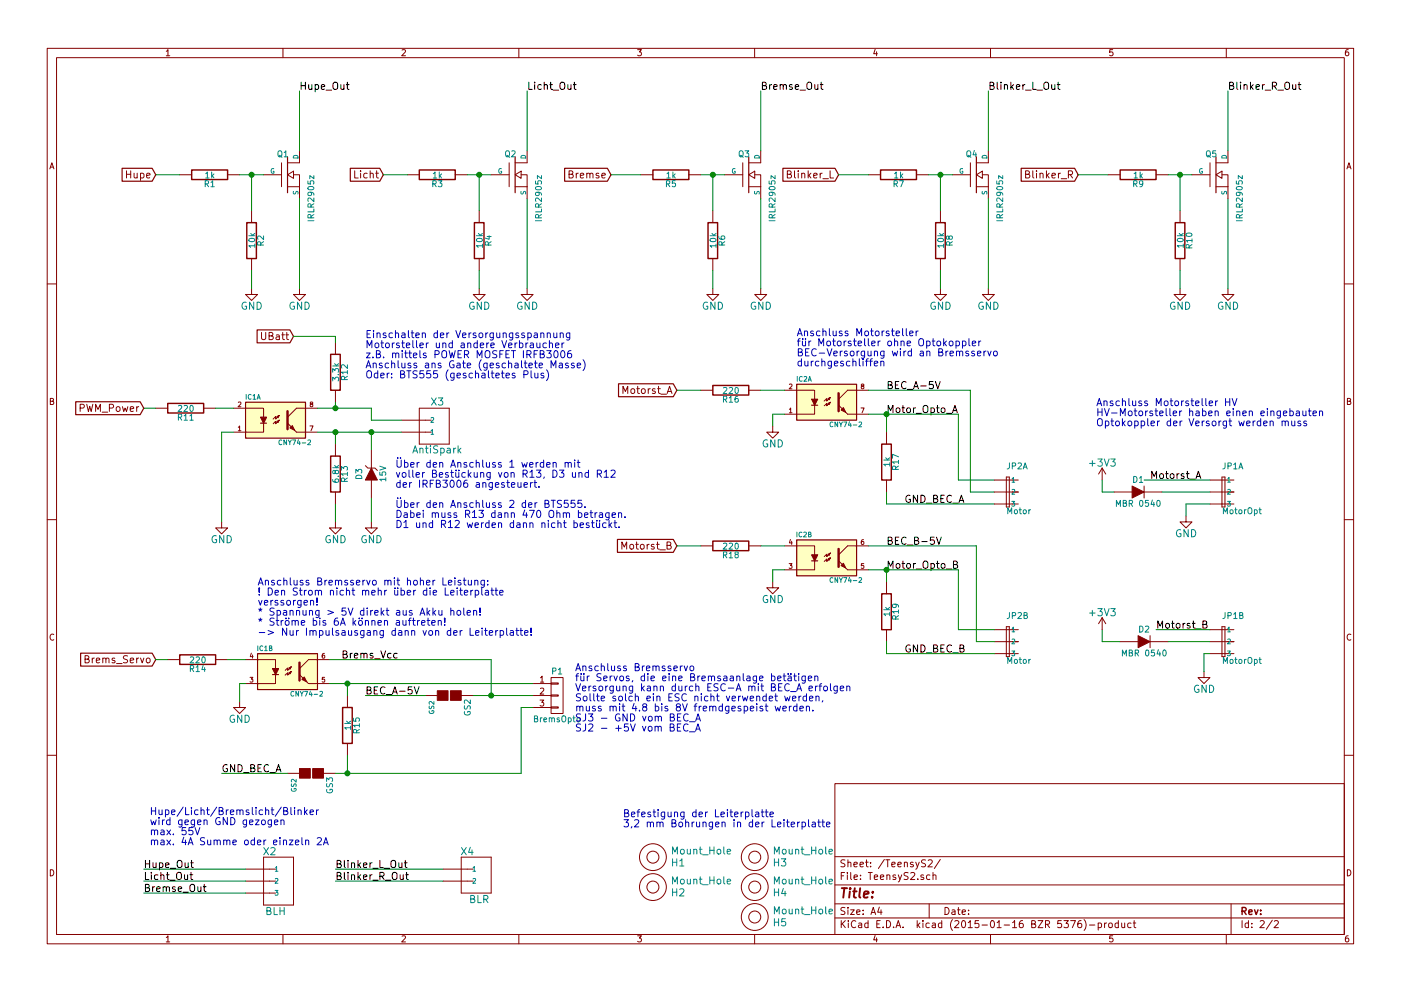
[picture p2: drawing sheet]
EESchema Schematic File Version 2
LIBS:power
LIBS:device
LIBS:transistors
LIBS:conn
LIBS:linear
LIBS:regul
LIBS:74xx
LIBS:cmos4000
LIBS:adc-dac
LIBS:memory
LIBS:xilinx
LIBS:special
LIBS:microcontrollers
LIBS:dsp
LIBS:microchip
LIBS:analog_switches
LIBS:motorola
LIBS:texas
LIBS:intel
LIBS:audio
LIBS:interface
LIBS:digital-audio
LIBS:philips
LIBS:display
LIBS:cypress
LIBS:siliconi
LIBS:opto
LIBS:atmel
LIBS:contrib
LIBS:valves
LIBS:Teensy-cache
EELAYER 25 0
EELAYER END
$Descr A4 11693 8268
encoding utf-8
Sheet 2 2
Title ""
Date ""
Rev ""
Comp ""
Comment1 ""
Comment2 ""
Comment3 ""
Comment4 ""
$EndDescr
$Comp
L MOSFET_N Q1
U 1 1
P 2400 1450
F 0 "Q1" H 2410 1620 50  0000 R CNN
F 1 "IRLR2905z" V 2600 1450 50  0000 R CNN
F 2 "SMD_Packages:DPAK-3_GDS" H 2400 1450 60  0001 C CNN
F 3 "" H 2400 1450 60  0000 C CNN
	1    2400 1450
	1    0    0    -1  
$EndComp
$Comp
L R R1
U 1 1
P 1750 1450
F 0 "R1" V 1830 1450 50  0000 C CNN
F 1 "1k" V 1757 1451 50  0000 C CNN
F 2 "Resistors_SMD:R_1206" V 1680 1450 30  0001 C CNN
F 3 "" H 1750 1450 30  0000 C CNN
	1    1750 1450
	0    1    1    0   
$EndComp
$Comp
L R R2
U 1 1
P 2100 2000
F 0 "R2" V 2180 2000 50  0000 C CNN
F 1 "10k" V 2107 2001 50  0000 C CNN
F 2 "Resistors_SMD:R_1206" V 2030 2000 30  0001 C CNN
F 3 "" H 2100 2000 30  0000 C CNN
	1    2100 2000
	1    0    0    -1  
$EndComp
$Comp
L GND #PWR032
U 1 1
P 2100 2400
F 0 "#PWR032" H 2100 2150 60  0001 C CNN
F 1 "GND" H 2100 2250 60  0000 C CNN
F 2 "" H 2100 2400 60  0000 C CNN
F 3 "" H 2100 2400 60  0000 C CNN
	1    2100 2400
	1    0    0    -1  
$EndComp
$Comp
L GND #PWR033
U 1 1
P 2500 2400
F 0 "#PWR033" H 2500 2150 60  0001 C CNN
F 1 "GND" H 2500 2250 60  0000 C CNN
F 2 "" H 2500 2400 60  0000 C CNN
F 3 "" H 2500 2400 60  0000 C CNN
	1    2500 2400
	1    0    0    -1  
$EndComp
$Comp
L MOSFET_N Q2
U 1 1
P 4300 1450
F 0 "Q2" H 4310 1620 50  0000 R CNN
F 1 "IRLR2905z" V 4500 1450 50  0000 R CNN
F 2 "SMD_Packages:DPAK-3_GDS" H 4300 1450 60  0001 C CNN
F 3 "" H 4300 1450 60  0000 C CNN
	1    4300 1450
	1    0    0    -1  
$EndComp
$Comp
L R R3
U 1 1
P 3650 1450
F 0 "R3" V 3730 1450 50  0000 C CNN
F 1 "1k" V 3657 1451 50  0000 C CNN
F 2 "Resistors_SMD:R_1206" V 3580 1450 30  0001 C CNN
F 3 "" H 3650 1450 30  0000 C CNN
	1    3650 1450
	0    1    1    0   
$EndComp
$Comp
L R R4
U 1 1
P 4000 2000
F 0 "R4" V 4080 2000 50  0000 C CNN
F 1 "10k" V 4007 2001 50  0000 C CNN
F 2 "Resistors_SMD:R_1206" V 3930 2000 30  0001 C CNN
F 3 "" H 4000 2000 30  0000 C CNN
	1    4000 2000
	1    0    0    -1  
$EndComp
$Comp
L GND #PWR034
U 1 1
P 4000 2400
F 0 "#PWR034" H 4000 2150 60  0001 C CNN
F 1 "GND" H 4000 2250 60  0000 C CNN
F 2 "" H 4000 2400 60  0000 C CNN
F 3 "" H 4000 2400 60  0000 C CNN
	1    4000 2400
	1    0    0    -1  
$EndComp
$Comp
L GND #PWR035
U 1 1
P 4400 2400
F 0 "#PWR035" H 4400 2150 60  0001 C CNN
F 1 "GND" H 4400 2250 60  0000 C CNN
F 2 "" H 4400 2400 60  0000 C CNN
F 3 "" H 4400 2400 60  0000 C CNN
	1    4400 2400
	1    0    0    -1  
$EndComp
$Comp
L MOSFET_N Q3
U 1 1
P 6250 1450
F 0 "Q3" H 6260 1620 50  0000 R CNN
F 1 "IRLR2905z" V 6450 1450 50  0000 R CNN
F 2 "SMD_Packages:DPAK-3_GDS" H 6250 1450 60  0001 C CNN
F 3 "" H 6250 1450 60  0000 C CNN
	1    6250 1450
	1    0    0    -1  
$EndComp
$Comp
L R R5
U 1 1
P 5600 1450
F 0 "R5" V 5680 1450 50  0000 C CNN
F 1 "1k" V 5607 1451 50  0000 C CNN
F 2 "Resistors_SMD:R_1206" V 5530 1450 30  0001 C CNN
F 3 "" H 5600 1450 30  0000 C CNN
	1    5600 1450
	0    1    1    0   
$EndComp
$Comp
L R R6
U 1 1
P 5950 2000
F 0 "R6" V 6030 2000 50  0000 C CNN
F 1 "10k" V 5957 2001 50  0000 C CNN
F 2 "Resistors_SMD:R_1206" V 5880 2000 30  0001 C CNN
F 3 "" H 5950 2000 30  0000 C CNN
	1    5950 2000
	1    0    0    -1  
$EndComp
$Comp
L GND #PWR036
U 1 1
P 5950 2400
F 0 "#PWR036" H 5950 2150 60  0001 C CNN
F 1 "GND" H 5950 2250 60  0000 C CNN
F 2 "" H 5950 2400 60  0000 C CNN
F 3 "" H 5950 2400 60  0000 C CNN
	1    5950 2400
	1    0    0    -1  
$EndComp
$Comp
L GND #PWR037
U 1 1
P 6350 2400
F 0 "#PWR037" H 6350 2150 60  0001 C CNN
F 1 "GND" H 6350 2250 60  0000 C CNN
F 2 "" H 6350 2400 60  0000 C CNN
F 3 "" H 6350 2400 60  0000 C CNN
	1    6350 2400
	1    0    0    -1  
$EndComp
$Comp
L MOSFET_N Q4
U 1 1
P 8150 1450
F 0 "Q4" H 8160 1620 50  0000 R CNN
F 1 "IRLR2905z" V 8350 1450 50  0000 R CNN
F 2 "SMD_Packages:DPAK-3_GDS" H 8150 1450 60  0001 C CNN
F 3 "" H 8150 1450 60  0000 C CNN
	1    8150 1450
	1    0    0    -1  
$EndComp
$Comp
L R R7
U 1 1
P 7500 1450
F 0 "R7" V 7580 1450 50  0000 C CNN
F 1 "1k" V 7507 1451 50  0000 C CNN
F 2 "Resistors_SMD:R_1206" V 7430 1450 30  0001 C CNN
F 3 "" H 7500 1450 30  0000 C CNN
	1    7500 1450
	0    1    1    0   
$EndComp
$Comp
L R R8
U 1 1
P 7850 2000
F 0 "R8" V 7930 2000 50  0000 C CNN
F 1 "10k" V 7857 2001 50  0000 C CNN
F 2 "Resistors_SMD:R_1206" V 7780 2000 30  0001 C CNN
F 3 "" H 7850 2000 30  0000 C CNN
	1    7850 2000
	1    0    0    -1  
$EndComp
$Comp
L GND #PWR038
U 1 1
P 7850 2400
F 0 "#PWR038" H 7850 2150 60  0001 C CNN
F 1 "GND" H 7850 2250 60  0000 C CNN
F 2 "" H 7850 2400 60  0000 C CNN
F 3 "" H 7850 2400 60  0000 C CNN
	1    7850 2400
	1    0    0    -1  
$EndComp
$Comp
L GND #PWR039
U 1 1
P 8250 2400
F 0 "#PWR039" H 8250 2150 60  0001 C CNN
F 1 "GND" H 8250 2250 60  0000 C CNN
F 2 "" H 8250 2400 60  0000 C CNN
F 3 "" H 8250 2400 60  0000 C CNN
	1    8250 2400
	1    0    0    -1  
$EndComp
$Comp
L MOSFET_N Q5
U 1 1
P 10150 1450
F 0 "Q5" H 10160 1620 50  0000 R CNN
F 1 "IRLR2905z" V 10350 1450 50  0000 R CNN
F 2 "SMD_Packages:DPAK-3_GDS" H 10150 1450 60  0001 C CNN
F 3 "" H 10150 1450 60  0000 C CNN
	1    10150 1450
	1    0    0    -1  
$EndComp
$Comp
L R R9
U 1 1
P 9500 1450
F 0 "R9" V 9580 1450 50  0000 C CNN
F 1 "1k" V 9507 1451 50  0000 C CNN
F 2 "Resistors_SMD:R_1206" V 9430 1450 30  0001 C CNN
F 3 "" H 9500 1450 30  0000 C CNN
	1    9500 1450
	0    1    1    0   
$EndComp
$Comp
L R R10
U 1 1
P 9850 2000
F 0 "R10" V 9930 2000 50  0000 C CNN
F 1 "10k" V 9857 2001 50  0000 C CNN
F 2 "Resistors_SMD:R_1206" V 9780 2000 30  0001 C CNN
F 3 "" H 9850 2000 30  0000 C CNN
	1    9850 2000
	1    0    0    -1  
$EndComp
$Comp
L GND #PWR040
U 1 1
P 9850 2400
F 0 "#PWR040" H 9850 2150 60  0001 C CNN
F 1 "GND" H 9850 2250 60  0000 C CNN
F 2 "" H 9850 2400 60  0000 C CNN
F 3 "" H 9850 2400 60  0000 C CNN
	1    9850 2400
	1    0    0    -1  
$EndComp
$Comp
L GND #PWR041
U 1 1
P 10250 2400
F 0 "#PWR041" H 10250 2150 60  0001 C CNN
F 1 "GND" H 10250 2250 60  0000 C CNN
F 2 "" H 10250 2400 60  0000 C CNN
F 3 "" H 10250 2400 60  0000 C CNN
	1    10250 2400
	1    0    0    -1  
$EndComp
$Comp
L Mount_Hole H1
U 1 1
P 5450 7150
F 0 "H1" H 5600 7100 60  0000 L CNN
F 1 "Mount_Hole" H 5600 7200 60  0000 L CNN
F 2 "packages:MountingHole_3mm_new" H 5450 7150 60  0001 C CNN
F 3 "" H 5450 7150 60  0000 C CNN
	1    5450 7150
	1    0    0    -1  
$EndComp
$Comp
L Mount_Hole H2
U 1 1
P 5450 7400
F 0 "H2" H 5600 7350 60  0000 L CNN
F 1 "Mount_Hole" H 5600 7450 60  0000 L CNN
F 2 "packages:MountingHole_3mm_new" H 5450 7400 60  0001 C CNN
F 3 "" H 5450 7400 60  0000 C CNN
	1    5450 7400
	1    0    0    -1  
$EndComp
$Comp
L Mount_Hole H3
U 1 1
P 6300 7150
F 0 "H3" H 6450 7100 60  0000 L CNN
F 1 "Mount_Hole" H 6450 7200 60  0000 L CNN
F 2 "packages:MountingHole_3mm_new" H 6300 7150 60  0001 C CNN
F 3 "" H 6300 7150 60  0000 C CNN
	1    6300 7150
	1    0    0    -1  
$EndComp
$Comp
L Mount_Hole H4
U 1 1
P 6300 7400
F 0 "H4" H 6450 7350 60  0000 L CNN
F 1 "Mount_Hole" H 6450 7450 60  0000 L CNN
F 2 "packages:MountingHole_3mm_new" H 6300 7400 60  0001 C CNN
F 3 "" H 6300 7400 60  0000 C CNN
	1    6300 7400
	1    0    0    -1  
$EndComp
$Comp
L Mount_Hole H5
U 1 1
P 6300 7650
F 0 "H5" H 6450 7600 60  0000 L CNN
F 1 "Mount_Hole" H 6450 7700 60  0000 L CNN
F 2 "packages:MountingHole_3mm_new" H 6300 7650 60  0001 C CNN
F 3 "" H 6300 7650 60  0000 C CNN
	1    6300 7650
	1    0    0    -1  
$EndComp
$Comp
L CNY74-2 IC1
U 1 1
P 2300 3500
F 0 "IC1" H 2110 3690 40  0000 C CNN
F 1 "CNY74-2" H 2460 3310 40  0000 C CNN
F 2 "Sockets_DIP:DIP-8__300" H 2100 3320 30  0001 C CIN
F 3 "" H 2300 3500 60  0000 C CNN
	1    2300 3500
	1    0    0    -1  
$EndComp
$Comp
L R R13
U 1 1
P 2800 3950
F 0 "R13" V 2880 3950 50  0000 C CNN
F 1 "6.8k" V 2807 3951 50  0000 C CNN
F 2 "Resistors_SMD:R_1206" V 2730 3950 30  0001 C CNN
F 3 "" H 2800 3950 30  0000 C CNN
	1    2800 3950
	1    0    0    -1  
$EndComp
$Comp
L R R11
U 1 1
P 1550 3400
F 0 "R11" V 1630 3400 50  0000 C CNN
F 1 "220" V 1557 3401 50  0000 C CNN
F 2 "Resistors_SMD:R_1206" V 1480 3400 30  0001 C CNN
F 3 "" H 1550 3400 30  0000 C CNN
	1    1550 3400
	0    1    1    0   
$EndComp
$Comp
L ZENER D3
U 1 1
P 3100 3950
F 0 "D3" H 3100 4050 50  0000 C CNN
F 1 "15V" H 3100 3850 50  0000 C CNN
F 2 "Diodes_ThroughHole:Diode_DO-35_SOD27_Horizontal_RM10" H 3100 3950 60  0001 C CNN
F 3 "" H 3100 3950 60  0000 C CNN
	1    3100 3950
	0    -1   -1   0   
$EndComp
$Comp
L GND #PWR042
U 1 1
P 2800 4350
F 0 "#PWR042" H 2800 4100 60  0001 C CNN
F 1 "GND" H 2800 4200 60  0000 C CNN
F 2 "" H 2800 4350 60  0000 C CNN
F 3 "" H 2800 4350 60  0000 C CNN
	1    2800 4350
	1    0    0    -1  
$EndComp
$Comp
L GND #PWR043
U 1 1
P 3100 4350
F 0 "#PWR043" H 3100 4100 60  0001 C CNN
F 1 "GND" H 3100 4200 60  0000 C CNN
F 2 "" H 3100 4350 60  0000 C CNN
F 3 "" H 3100 4350 60  0000 C CNN
	1    3100 4350
	1    0    0    -1  
$EndComp
$Comp
L GND #PWR044
U 1 1
P 1850 4350
F 0 "#PWR044" H 1850 4100 60  0001 C CNN
F 1 "GND" H 1850 4200 60  0000 C CNN
F 2 "" H 1850 4350 60  0000 C CNN
F 3 "" H 1850 4350 60  0000 C CNN
	1    1850 4350
	1    0    0    -1  
$EndComp
$Comp
L R R12
U 1 1
P 2800 3100
F 0 "R12" V 2880 3100 50  0000 C CNN
F 1 "3.3k" V 2807 3101 50  0000 C CNN
F 2 "Resistors_SMD:R_1206" V 2730 3100 30  0001 C CNN
F 3 "" H 2800 3100 30  0000 C CNN
	1    2800 3100
	1    0    0    -1  
$EndComp
$Comp
L CNY74-2 IC1
U 2 1
P 2400 5600
F 0 "IC1" H 2210 5790 40  0000 C CNN
F 1 "CNY74-2" H 2560 5410 40  0000 C CNN
F 2 "Sockets_DIP:DIP-8__300" H 2200 5420 30  0001 C CIN
F 3 "" H 2400 5600 60  0000 C CNN
	2    2400 5600
	1    0    0    -1  
$EndComp
$Comp
L GND #PWR045
U 1 1
P 2000 5850
F 0 "#PWR045" H 2000 5600 60  0001 C CNN
F 1 "GND" H 2000 5700 60  0000 C CNN
F 2 "" H 2000 5850 60  0000 C CNN
F 3 "" H 2000 5850 60  0000 C CNN
	1    2000 5850
	1    0    0    -1  
$EndComp
$Comp
L R R14
U 1 1
P 1650 5500
F 0 "R14" V 1730 5500 50  0000 C CNN
F 1 "220" V 1657 5501 50  0000 C CNN
F 2 "Resistors_SMD:R_1206" V 1580 5500 30  0001 C CNN
F 3 "" H 1650 5500 30  0000 C CNN
	1    1650 5500
	0    1    1    0   
$EndComp
$Comp
L R R15
U 1 1
P 2900 6050
F 0 "R15" V 2980 6050 50  0000 C CNN
F 1 "1k" V 2907 6051 50  0000 C CNN
F 2 "Resistors_SMD:R_1206" V 2830 6050 30  0001 C CNN
F 3 "" H 2900 6050 30  0000 C CNN
	1    2900 6050
	1    0    0    -1  
$EndComp
$Comp
L GS2 GS2
U 1 1
P 3750 5800
F 0 "GS2" H 3850 5950 50  0000 C CNN
F 1 "GS2" H 3850 5651 40  0000 C CNN
F 2 "Connect:GS2" V 3824 5800 30  0001 C CNN
F 3 "" H 3750 5800 60  0000 C CNN
	1    3750 5800
	0    1    1    0   
$EndComp
$Comp
L GS2 GS3
U 1 1
P 2600 6450
F 0 "GS3" H 2700 6600 50  0000 C CNN
F 1 "GS2" H 2700 6301 40  0000 C CNN
F 2 "Connect:GS2" V 2674 6450 30  0001 C CNN
F 3 "" H 2600 6450 60  0000 C CNN
	1    2600 6450
	0    1    1    0   
$EndComp
$Comp
L PSS254_2GEWINKELT X3
U 1 1
P 3650 3600
F 0 "X3" H 3650 3850 60  0000 C CNN
F 1 "AntiSpark" H 3650 3450 60  0000 C CNN
F 2 "packages:con-pss254_reichelt-02W" H 3650 3600 60  0001 C CNN
F 3 "" H 3650 3600 60  0000 C CNN
	1    3650 3600
	-1   0    0    -1  
$EndComp
$Comp
L PSS254_3GEWINKELT X2
U 1 1
P 2350 7350
F 0 "X2" H 2450 7100 60  0000 C CNN
F 1 "BLH" H 2400 7600 60  0000 C CNN
F 2 "packages:con-pss254_reichelt-03W" H 2350 7350 60  0001 C CNN
F 3 "" H 2350 7350 60  0000 C CNN
	1    2350 7350
	-1   0    0    1   
$EndComp
$Comp
L CNY74-2 IC2
U 1 1
P 6900 3350
F 0 "IC2" H 6710 3540 40  0000 C CNN
F 1 "CNY74-2" H 7060 3160 40  0000 C CNN
F 2 "Sockets_DIP:DIP-8__300" H 6700 3170 30  0001 C CIN
F 3 "" H 6900 3350 60  0000 C CNN
	1    6900 3350
	1    0    0    -1  
$EndComp
$Comp
L JP3QE JP2
U 1 1
P 8400 4000
F 0 "JP2" V 8315 4000 50  0000 L BNN
F 1 "Motor" V 8690 4000 50  0000 L BNN
F 2 "packages:connector-JP3Q" H 8400 4150 50  0001 C CNN
F 3 "" H 8400 4000 60  0000 C CNN
	1    8400 4000
	0    1    1    0   
$EndComp
$Comp
L JP3QE JP2
U 2 1
P 8400 5250
F 0 "JP2" V 8315 5250 50  0000 L BNN
F 1 "Motor" V 8690 5250 50  0000 L BNN
F 2 "packages:connector-JP3Q" H 8400 5400 50  0001 C CNN
F 3 "" H 8400 5250 60  0000 C CNN
	2    8400 5250
	0    1    1    0   
$EndComp
$Comp
L R R17
U 1 1
P 7400 3850
F 0 "R17" V 7480 3850 50  0000 C CNN
F 1 "1k" V 7407 3851 50  0000 C CNN
F 2 "Resistors_SMD:R_1206" V 7330 3850 30  0001 C CNN
F 3 "" H 7400 3850 30  0000 C CNN
	1    7400 3850
	1    0    0    -1  
$EndComp
$Comp
L R R19
U 1 1
P 7400 5100
F 0 "R19" V 7480 5100 50  0000 C CNN
F 1 "1k" V 7407 5101 50  0000 C CNN
F 2 "Resistors_SMD:R_1206" V 7330 5100 30  0001 C CNN
F 3 "" H 7400 5100 30  0000 C CNN
	1    7400 5100
	1    0    0    -1  
$EndComp
$Comp
L GND #PWR046
U 1 1
P 6450 3550
F 0 "#PWR046" H 6450 3300 60  0001 C CNN
F 1 "GND" H 6450 3400 60  0000 C CNN
F 2 "" H 6450 3550 60  0000 C CNN
F 3 "" H 6450 3550 60  0000 C CNN
	1    6450 3550
	1    0    0    -1  
$EndComp
$Comp
L GND #PWR047
U 1 1
P 6450 4850
F 0 "#PWR047" H 6450 4600 60  0001 C CNN
F 1 "GND" H 6450 4700 60  0000 C CNN
F 2 "" H 6450 4850 60  0000 C CNN
F 3 "" H 6450 4850 60  0000 C CNN
	1    6450 4850
	1    0    0    -1  
$EndComp
$Comp
L CNY74-2 IC2
U 2 1
P 6900 4650
F 0 "IC2" H 6710 4840 40  0000 C CNN
F 1 "CNY74-2" H 7060 4460 40  0000 C CNN
F 2 "Sockets_DIP:DIP-8__300" H 6700 4470 30  0001 C CIN
F 3 "" H 6900 4650 60  0000 C CNN
	2    6900 4650
	1    0    0    -1  
$EndComp
$Comp
L CONN_01X03 P1
U 1 1
P 4650 5800
F 0 "P1" H 4650 6000 50  0000 C CNN
F 1 "BremsOpto" H 4650 5600 50  0000 C CNN
F 2 "Pin_Headers:Pin_Header_Angled_1x03" H 4650 5800 60  0001 C CNN
F 3 "" H 4650 5800 60  0000 C CNN
	1    4650 5800
	1    0    0    -1  
$EndComp
$Comp
L R R16
U 1 1
P 6100 3250
F 0 "R16" V 6180 3250 50  0000 C CNN
F 1 "220" V 6107 3251 50  0000 C CNN
F 2 "Resistors_SMD:R_1206" V 6030 3250 30  0001 C CNN
F 3 "" H 6100 3250 30  0000 C CNN
	1    6100 3250
	0    1    1    0   
$EndComp
$Comp
L R R18
U 1 1
P 6100 4550
F 0 "R18" V 6180 4550 50  0000 C CNN
F 1 "220" V 6107 4551 50  0000 C CNN
F 2 "Resistors_SMD:R_1206" V 6030 4550 30  0001 C CNN
F 3 "" H 6100 4550 30  0000 C CNN
	1    6100 4550
	0    1    1    0   
$EndComp
Text Label 7400 3250 0    60   ~ 0
BEC_A-5V
Text Label 7400 4550 0    60   ~ 0
BEC_B-5V
Text Label 7400 3450 0    60   ~ 0
Motor_Opto_A
Text Label 7400 4750 0    60   ~ 0
Motor_Opto_B
Text Label 7550 4200 0    60   ~ 0
GND_BEC_A
Text Label 7550 5450 0    60   ~ 0
GND_BEC_B
$Comp
L JP3QE JP1
U 1 1
P 10200 4000
F 0 "JP1" V 10115 4000 50  0000 L BNN
F 1 "MotorOpt" V 10490 4000 50  0000 L BNN
F 2 "packages:connector-JP3Q" H 10200 4150 50  0001 C CNN
F 3 "" H 10200 4000 60  0000 C CNN
	1    10200 4000
	0    1    1    0   
$EndComp
$Comp
L JP3QE JP1
U 2 1
P 10200 5250
F 0 "JP1" V 10115 5250 50  0000 L BNN
F 1 "MotorOpt" V 10490 5250 50  0000 L BNN
F 2 "packages:connector-JP3Q" H 10200 5400 50  0001 C CNN
F 3 "" H 10200 5250 60  0000 C CNN
	2    10200 5250
	0    1    1    0   
$EndComp
$Comp
L GND #PWR048
U 1 1
P 9900 4300
F 0 "#PWR048" H 9900 4050 60  0001 C CNN
F 1 "GND" H 9900 4150 60  0000 C CNN
F 2 "" H 9900 4300 60  0000 C CNN
F 3 "" H 9900 4300 60  0000 C CNN
	1    9900 4300
	1    0    0    -1  
$EndComp
$Comp
L GND #PWR049
U 1 1
P 10050 5600
F 0 "#PWR049" H 10050 5350 60  0001 C CNN
F 1 "GND" H 10050 5450 60  0000 C CNN
F 2 "" H 10050 5600 60  0000 C CNN
F 3 "" H 10050 5600 60  0000 C CNN
	1    10050 5600
	1    0    0    -1  
$EndComp
$Comp
L DIODE D1
U 1 1
P 9500 4100
F 0 "D1" H 9500 4200 50  0000 C CNN
F 1 "MBR 0540" H 9500 4000 50  0000 C CNN
F 2 "packages:SOD-123" H 9500 4100 60  0001 C CNN
F 3 "" H 9500 4100 60  0000 C CNN
	1    9500 4100
	1    0    0    -1  
$EndComp
$Comp
L +3V3 #PWR050
U 1 1
P 9200 4000
F 0 "#PWR050" H 9200 3850 60  0001 C CNN
F 1 "+3V3" H 9200 4140 60  0000 C CNN
F 2 "" H 9200 4000 60  0000 C CNN
F 3 "" H 9200 4000 60  0000 C CNN
	1    9200 4000
	1    0    0    -1  
$EndComp
Text Label 9600 4000 0    60   ~ 0
Motorst_A
$Comp
L DIODE D2
U 1 1
P 9550 5350
F 0 "D2" H 9550 5450 50  0000 C CNN
F 1 "MBR 0540" H 9550 5250 50  0000 C CNN
F 2 "packages:SOD-123" H 9550 5350 60  0001 C CNN
F 3 "" H 9550 5350 60  0000 C CNN
	1    9550 5350
	1    0    0    -1  
$EndComp
$Comp
L +3V3 #PWR051
U 1 1
P 9200 5250
F 0 "#PWR051" H 9200 5100 60  0001 C CNN
F 1 "+3V3" H 9200 5390 60  0000 C CNN
F 2 "" H 9200 5250 60  0000 C CNN
F 3 "" H 9200 5250 60  0000 C CNN
	1    9200 5250
	1    0    0    -1  
$EndComp
Text Label 9650 5250 0    60   ~ 0
Motorst_B
Text GLabel 1300 1450 0    60   Input ~ 0
Hupe
Text GLabel 5650 3250 0    60   Input ~ 0
Motorst_A
Text GLabel 5650 4550 0    60   Input ~ 0
Motorst_B
Text GLabel 3200 1450 0    60   Input ~ 0
Licht
Text GLabel 5100 1450 0    60   Input ~ 0
Bremse
Text GLabel 7000 1450 0    60   Input ~ 0
Blinker_L
Text GLabel 9000 1450 0    60   Input ~ 0
Blinker_R
Text GLabel 1200 3400 0    60   Input ~ 0
PWM_Power
Text GLabel 1300 5500 0    60   Input ~ 0
Brems_Servo
Text Label 2850 5500 0    60   ~ 0
Brems_Vcc
Text Label 3050 5800 0    60   ~ 0
BEC_A-5V
Text Label 1850 6450 0    60   ~ 0
GND_BEC_A
Text GLabel 2450 2800 0    60   Input ~ 0
UBatt
$Comp
L PSS254_2GEWINKELT X4
U 1 1
P 4000 7250
F 0 "X4" H 4100 7100 60  0000 C CNN
F 1 "BLR" H 4000 7500 60  0000 C CNN
F 2 "packages:con-pss254_reichelt-02W" H 4000 7250 60  0001 C CNN
F 3 "" H 4000 7250 60  0000 C CNN
	1    4000 7250
	-1   0    0    1   
$EndComp
Wire Wire Line
	2000 1450 2200 1450
Wire Wire Line
	2100 1750 2100 1450
Connection ~ 2100 1450
Wire Wire Line
	2100 2250 2100 2400
Wire Wire Line
	2500 1650 2500 2400
Wire Wire Line
	2500 1250 2500 750 
Wire Wire Line
	3900 1450 4100 1450
Wire Wire Line
	4000 1750 4000 1450
Connection ~ 4000 1450
Wire Wire Line
	4000 2250 4000 2400
Wire Wire Line
	4400 1650 4400 2400
Wire Wire Line
	4400 1250 4400 750 
Wire Wire Line
	5850 1450 6050 1450
Wire Wire Line
	5950 1750 5950 1450
Connection ~ 5950 1450
Wire Wire Line
	5950 2250 5950 2400
Wire Wire Line
	6350 1650 6350 2400
Wire Wire Line
	6350 1250 6350 750 
Wire Wire Line
	7750 1450 7950 1450
Wire Wire Line
	7850 1750 7850 1450
Connection ~ 7850 1450
Wire Wire Line
	7850 2250 7850 2400
Wire Wire Line
	8250 1650 8250 2400
Wire Wire Line
	8250 1250 8250 750 
Wire Wire Line
	9750 1450 9950 1450
Wire Wire Line
	9850 1750 9850 1450
Connection ~ 9850 1450
Wire Wire Line
	9850 2250 9850 2400
Wire Wire Line
	10250 1650 10250 2400
Wire Wire Line
	10250 1250 10250 750 
Wire Wire Line
	1950 3600 1850 3600
Wire Wire Line
	1850 3600 1850 4350
Wire Wire Line
	2650 3600 3350 3600
Wire Wire Line
	2800 3600 2800 3700
Connection ~ 2800 3600
Wire Wire Line
	2800 4200 2800 4350
Wire Wire Line
	3100 4150 3100 4350
Wire Wire Line
	1800 3400 1950 3400
Connection ~ 3100 3600
Connection ~ 2800 3400
Wire Wire Line
	2800 3400 2800 3350
Wire Wire Line
	3100 3400 3100 3500
Wire Wire Line
	3100 3500 3350 3500
Wire Wire Line
	3100 3600 3100 3750
Wire Wire Line
	2050 5700 2000 5700
Wire Wire Line
	2000 5700 2000 5850
Wire Wire Line
	1900 5500 2050 5500
Wire Wire Line
	2750 5700 4450 5700
Wire Wire Line
	2900 5700 2900 5800
Connection ~ 2900 5700
Wire Wire Line
	2900 6300 2900 6450
Wire Wire Line
	2800 6450 4350 6450
Wire Wire Line
	4450 5900 4350 5900
Wire Wire Line
	4350 5900 4350 6450
Connection ~ 2900 6450
Wire Wire Line
	2650 3400 3100 3400
Wire Wire Line
	7250 3450 8000 3450
Wire Wire Line
	8000 3450 8000 4000
Wire Wire Line
	8000 4000 8300 4000
Wire Wire Line
	7400 3600 7400 3450
Connection ~ 7400 3450
Wire Wire Line
	7250 4750 8000 4750
Wire Wire Line
	8000 4750 8000 5250
Wire Wire Line
	8000 5250 8300 5250
Wire Wire Line
	7400 4850 7400 4750
Connection ~ 7400 4750
Wire Wire Line
	7400 4100 7400 4200
Wire Wire Line
	7400 4200 8300 4200
Wire Wire Line
	7400 5350 7400 5450
Wire Wire Line
	7400 5450 8300 5450
Wire Wire Line
	6450 3550 6450 3450
Wire Wire Line
	6450 3450 6550 3450
Wire Wire Line
	6450 4850 6450 4750
Wire Wire Line
	6450 4750 6550 4750
Wire Wire Line
	6350 3250 6550 3250
Wire Wire Line
	6350 4550 6550 4550
Wire Wire Line
	5650 3250 5850 3250
Wire Wire Line
	5650 4550 5850 4550
Wire Wire Line
	7250 3250 8100 3250
Wire Wire Line
	7250 4550 8150 4550
Wire Wire Line
	9900 4300 9900 4200
Wire Wire Line
	9900 4200 10100 4200
Wire Wire Line
	10100 5450 10050 5450
Wire Wire Line
	10050 5450 10050 5600
Wire Wire Line
	9200 4000 9200 4100
Wire Wire Line
	9200 4100 9300 4100
Wire Wire Line
	9700 4100 10100 4100
Wire Wire Line
	9550 4000 10100 4000
Wire Wire Line
	9750 5350 10100 5350
Wire Wire Line
	9350 5350 9200 5350
Wire Wire Line
	9200 5350 9200 5250
Wire Wire Line
	10100 5250 9650 5250
Wire Wire Line
	1500 1450 1300 1450
Wire Wire Line
	3400 1450 3200 1450
Wire Wire Line
	5350 1450 5100 1450
Wire Wire Line
	7250 1450 7000 1450
Wire Wire Line
	9250 1450 9000 1450
Wire Wire Line
	1300 3400 1200 3400
Wire Wire Line
	1400 5500 1300 5500
Wire Wire Line
	2750 5500 4100 5500
Wire Wire Line
	3950 5800 4450 5800
Wire Wire Line
	4100 5500 4100 5800
Connection ~ 4100 5800
Wire Wire Line
	3550 5800 3050 5800
Wire Wire Line
	2400 6450 1850 6450
Wire Wire Line
	2800 2850 2800 2800
Wire Wire Line
	2800 2800 2450 2800
Wire Wire Line
	2800 7250 3700 7250
Wire Wire Line
	2800 7350 3700 7350
Wire Wire Line
	8100 3250 8100 4100
Wire Wire Line
	8100 4100 8300 4100
Wire Wire Line
	8150 4550 8150 5350
Wire Wire Line
	8150 5350 8300 5350
Text Label 2500 750  0    60   ~ 0
Hupe_Out
Text Label 4400 750  0    60   ~ 0
Licht_Out
Text Label 6350 750  0    60   ~ 0
Bremse_Out
Text Label 8250 750  0    60   ~ 0
Blinker_L_Out
Text Label 10250 750  0    60   ~ 0
Blinker_R_Out
Text Label 2800 7250 0    60   ~ 0
Blinker_L_Out
Text Label 2800 7350 0    60   ~ 0
Blinker_R_Out
Wire Wire Line
	2050 7250 1200 7250
Wire Wire Line
	2050 7350 1200 7350
Wire Wire Line
	2050 7450 1200 7450
Text Label 1200 7250 0    60   ~ 0
Hupe_Out
Text Label 1200 7350 0    60   ~ 0
Licht_Out
Text Label 1200 7450 0    60   ~ 0
Bremse_Out
Text Notes 1250 7050 0    60   ~ 0
Hupe/Licht/Bremslicht/Blinker\nwird gegen GND gezogen\nmax. 55V\nmax. 4A Summe oder einzeln 2A
Text Notes 3050 3150 0    60   ~ 0
Einschalten der Versorgungsspannung\nMotorsteller und andere Verbraucher\nz.B. mittels POWER MOSFET IRFB3006\nAnschluss ans Gate (geschaltete Masse)\nOder: BTS555 (geschaltetes Plus)
Text Notes 3300 4400 0    60   ~ 0
Über den Anschluss 1 werden mit \nvoller Bestückung von R13, D3 und R12\nder IRFB3006 angesteuert.\n\nÜber den Anschluss 2 der BTS555. \nDabei muss R13 dann 470 Ohm betragen. \nD1 und R12 werden dann nicht bestückt.
Text Notes 6650 3050 0    60   ~ 0
Anschluss Motorsteller\nfür Motorsteller ohne Optokoppler\nBEC-Versorgung wird an Bremsservo\ndurchgeschliffen
Text Notes 2150 5300 0    60   ~ 0
Anschluss Bremsservo mit hoher Leistung:\n! Den Strom nicht mehr über die Leiterplatte\nverssorgen!\n* Spannung > 5V direkt aus Akku holen!\n* Ströme bis 6A können auftreten!\n-> Nur Impulsausgang dann von der Leiterplatte!
Text Notes 4800 6100 0    60   ~ 0
Anschluss Bremsservo\nfür Servos, die eine Bremsaanlage betätigen\nVersorgung kann durch ESC-A mit BEC_A erfolgen\nSollte solch ein ESC nicht verwendet werden,\nmuss mit 4.8 bis 8V fremdgespeist werden.\nSJ3 - GND vom BEC_A\nSJ2 - +5V vom BEC_A
Text Notes 9150 3550 0    60   ~ 0
Anschluss Motorsteller HV\nHV-Motorsteller haben einen eingebauten\nOptokoppler der Versorgt werden muss
Text Notes 5200 6900 0    60   ~ 0
Befestigung der Leiterplatte\n3,2 mm Bohrungen in der Leiterplatte
$EndSCHEMATC
